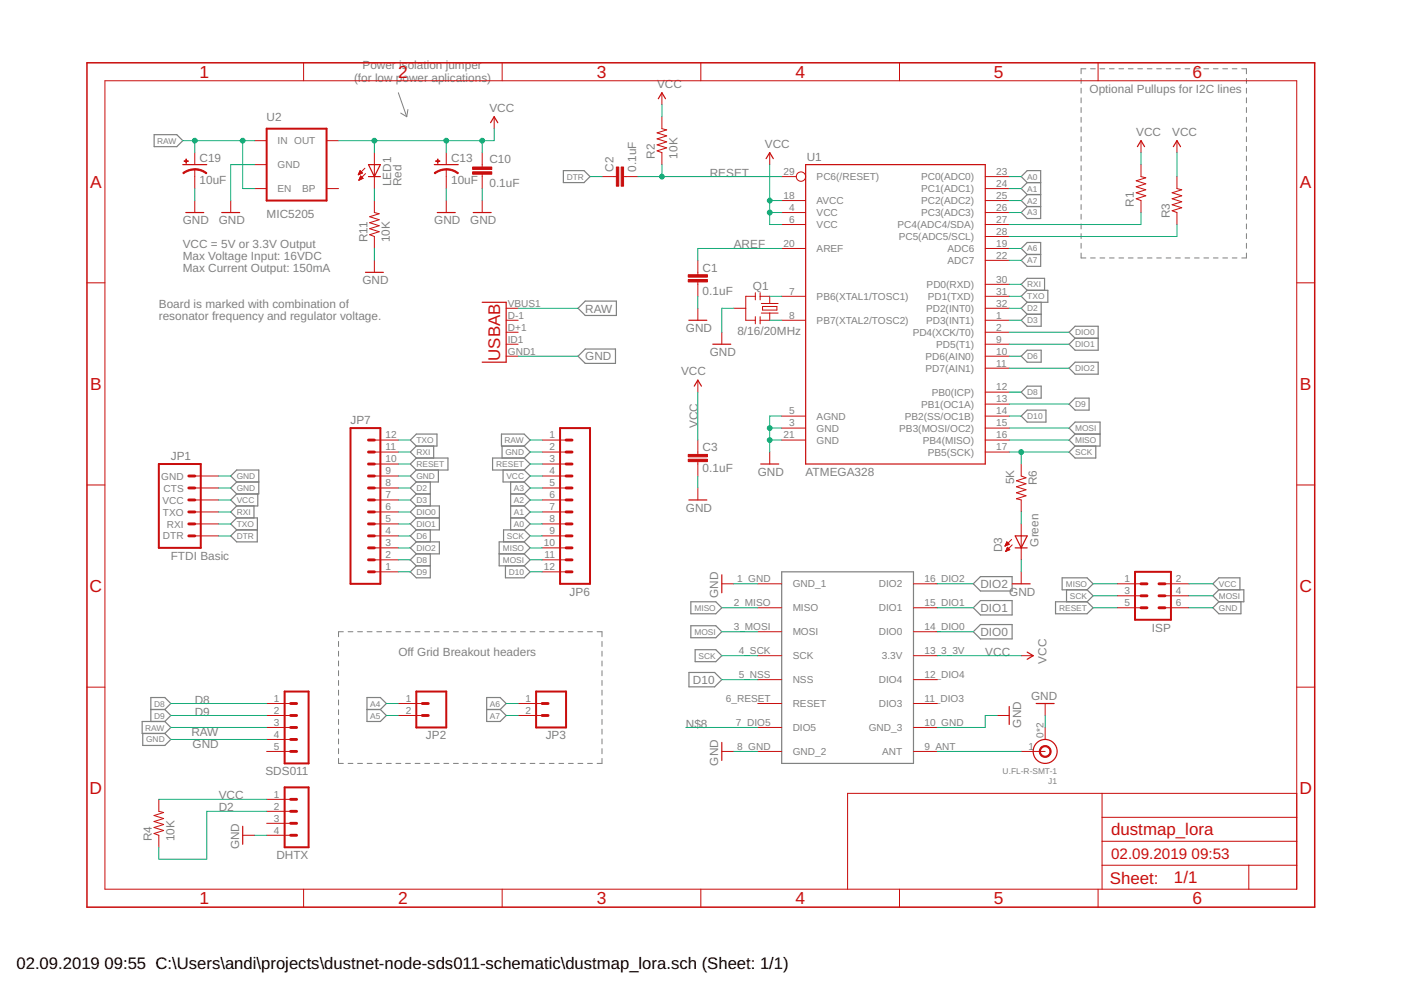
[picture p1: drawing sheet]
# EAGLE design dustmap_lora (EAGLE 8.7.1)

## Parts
C1  0.1uF  CAP0603-CAP  [0603-CAP]
C2  0.1uF  CAP0603-CAP  [0603-CAP]
C3  0.1uF  CAP0603-CAP  [0603-CAP]
C10  0.1uF  CAP0603-CAP  [0603-CAP]
C13  10uF  CAP_POL1206  [EIA3216]
C19  10uF  CAP_POL1206  [EIA3216]
D3  Green  LED  [0603-LED-ALT1]
DHTX  MA04-1  [MA04-1]
ISP  MA03-2  [MA03-2]
J1  U.FL-R-SMT-1  [U.FL]
JP1  FTDI Basic  ARDUINO_SERIAL_PROGRAMPTH  [1X06]
JP2  M02PTH  [1X02]
JP3  M02PTH  [1X02]
JP6  M12PTH  [1X12]
JP7  M12PTH  [1X12]
LED1  Red  LED  [0603-LED-ALT1]
Q1  8/16/20MHz  RESONATOR1:1  [RESONATOR-SMD-1:1]
R1  RESISTOR0603-RES  [0603-RES]
R2  10K  RESISTOR0603-RES  [0603-RES]
R3  RESISTOR0603-RES  [0603-RES]
R4  10K  RESISTOR0603-RES  [0603-RES]
R6  5K  RESISTOR0603-RES  [0603-RES]
R11  10K  RESISTOR0603-RES  [0603-RES]
SDS011  MA05-1  [MA05-1]
U1  ATMEGA328  ATMEGA168  [TQFP32-08]
U2  MIC5205  V_REG_LDOSMD  [SOT23-5]
U3  USB""  [USB-MICRO-SMD]
U$1  RF96  [SMD]

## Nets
A0: JP6.8 U1.23(PC0(ADC0))
A1: JP6.7 U1.24(PC1(ADC1))
A2: JP6.6 U1.25(PC2(ADC2))
A3: JP6.5 U1.26(PC3(ADC3))
A4: JP2.1 R1.1 U1.27(PC4(ADC4/SDA))
A5: JP2.2 R3.1 U1.28(PC5(ADC5/SCL))
A6: JP3.1 U1.19(ADC6)
A7: JP3.2 U1.22(ADC7)
AREF: C1.2 U1.20(AREF)
D2: DHTX.2 JP7.8 R4.1 U1.32(PD2(INT0))
D3: JP7.7 U1.1(PD3(INT1))
D6: JP7.4 U1.10(PD6(AIN0))
D8: JP7.2 SDS011.1 U1.12(PB0(ICP))
D9: JP7.1 SDS011.2 U1.13(PB1(OC1A))
D10: JP6.12 U1.14(PB2(SS/OC1B)) U$1.5_NSS(NSS)
DIO0: JP7.6 U1.2(PD4(XCK/T0)) U$1.14_DIO0(DIO0)
DIO1: JP7.5 U1.9(PD5(T1)) U$1.15_DIO1(DIO1)
DIO2: JP7.3 U1.11(PD7(AIN1)) U$1.16_DIO2(DIO2)
DTR: C2.2 JP1.1(DTR)
GND [vcc]: C1.1 C3.1 C10.2 C13.C(-) C19.C(-) D3.C DHTX.4 ISP.6 J1.0(GND) J1.2(GND) JP1.5(CTS) JP1.6(GND) JP6.2 JP7.9 Q1.2 R11.1 SDS011.4 U1.3(GND) U1.5(AGND) U1.21(GND) U2.2(GND) U3.GND1(GND) U$1.1_GND(GND_1) U$1.8_GND(GND_2) U$1.10_GND(GND_3)
MISO: ISP.1 JP6.10 U1.16(PB4(MISO)) U$1.2_MISO(MISO)
MOSI: ISP.4 JP6.11 U1.15(PB3(MOSI/OC2)) U$1.3_MOSI(MOSI)
N$1: Q1.3 U1.8(PB7(XTAL2/TOSC2))
N$2: Q1.1 U1.7(PB6(XTAL1/TOSC1))
N$3: J1.1(SIG) U$1.9_ANT(ANT)
N$4: LED1.C R11.2
N$7: D3.A R6.2
N$8: U$1.7_DIO5(DIO5)
RAW [vcc]: C19.A(+) JP6.1 SDS011.3 U2.1(IN) U2.3(EN) U3.VBUS1(VBUS)
RESET: C2.1 ISP.5 JP6.3 JP7.10 R2.1 U1.29(PC6(/RESET))
RXI: JP1.3(TXO) JP7.11 U1.30(PD0(RXD))
SCK: ISP.3 JP6.9 R6.1 U1.17(PB5(SCK)) U$1.4_SCK(SCK)
TXO: JP1.2(RXI) JP7.12 U1.31(PD1(TXD))
VCC: C3.2 C10.1 C13.A(+) DHTX.1 ISP.2 JP1.4(VCC) JP6.4 LED1.A R1.2 R2.2 R3.2 R4.2 U1.4(VCC) U1.6(VCC) U1.18(AVCC) U2.5(OUT) U$1.13_3_3V(3.3V)
Unconnected: DHTX.3 SDS011.5 U2.4(BP) U3.D+1(D+) U3.D-1(D-) U3.ID1(USBID) U$1.6_RESET(RESET) U$1.11_DIO3(DIO3) U$1.12_DIO4(DIO4)

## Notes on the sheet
- Power isolation jumper
- (for low power aplications)
- Optional Pullups for I2C lines
- VCC = 5V or 3.3V Output
- Max Voltage Input: 16VDC
- Max Current Output: 150mA
- Board is marked with combination of
- resonator frequency and regulator voltage.
- Off Grid Breakout headers
